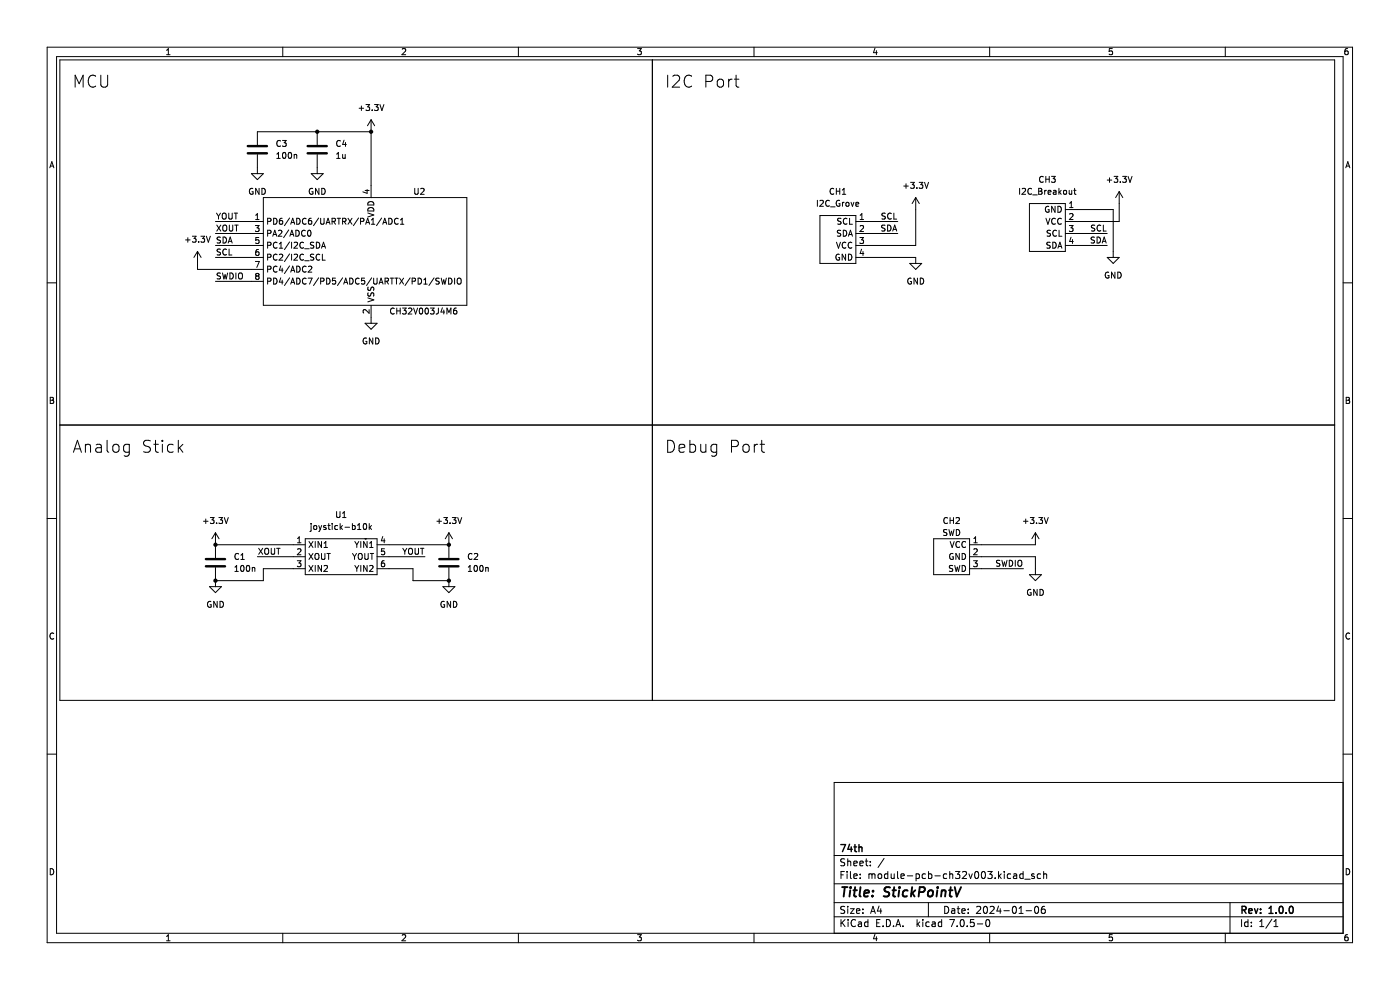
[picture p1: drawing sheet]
(kicad_sch (version 20230121) (generator eeschema)

 (paper "A4")

 (title_block
  (title "StickPointV")
  (date "2024-01-06")
  (rev "1.0.0")
  (company "74th"))

 (lib_symbols
  (symbol "$74th:CH32V003J4M6" (in_bom yes) (on_board yes)
   (property "Reference" "U" (at 13.97 15.24 0) (effects (font (size 1.27 1.27))))
   (property "Value" "CH32V003J4M6" (at 12.7 -10.16 0) (effects (font (size 1.27 1.27))))
   (property "Footprint" "Package_SO:SOIC-8_3.9x4.9mm_P1.27mm" (at -2.54 0 0) (effects (font (size 1.27 1.27)) hide))
   (property "Datasheet" "" (at -2.54 0 0) (effects (font (size 1.27 1.27)) hide))
   (symbol "CH32V003J4M6_0_1"
    (rectangle (start -22.86 13.97) (end 20.32 -8.89) (stroke (width 0.1524) (type default)) (fill (type background))))
   (symbol "CH32V003J4M6_1_1"
    (pin bidirectional line (at -25.4 8.89 0) (length 2.54) (name "PD6/ADC6/UARTRX/PA1/ADC1" (effects (font (size 1.27 1.27)))) (number "1" (effects (font (size 1.27 1.27)))))
    (pin power_in line (at 0 -11.43 90) (length 2.54) (name "VSS" (effects (font (size 1.27 1.27)))) (number "2" (effects (font (size 1.27 1.27)))))
    (pin bidirectional line (at -25.4 6.35 0) (length 2.54) (name "PA2/ADC0" (effects (font (size 1.27 1.27)))) (number "3" (effects (font (size 1.27 1.27)))))
    (pin power_in line (at 0 16.51 270) (length 2.54) (name "VDD" (effects (font (size 1.27 1.27)))) (number "4" (effects (font (size 1.27 1.27)))))
    (pin bidirectional line (at -25.4 3.81 0) (length 2.54) (name "PC1/I2C_SDA" (effects (font (size 1.27 1.27)))) (number "5" (effects (font (size 1.27 1.27)))))
    (pin bidirectional line (at -25.4 1.27 0) (length 2.54) (name "PC2/I2C_SCL" (effects (font (size 1.27 1.27)))) (number "6" (effects (font (size 1.27 1.27)))))
    (pin bidirectional line (at -25.4 -1.27 0) (length 2.54) (name "PC4/ADC2" (effects (font (size 1.27 1.27)))) (number "7" (effects (font (size 1.27 1.27)))))
    (pin bidirectional line (at -25.4 -3.81 0) (length 2.54) (name "PD4/ADC7/PD5/ADC5/UARTTX/PD1/SWDIO" (effects (font (size 1.27 1.27)))) (number "8" (effects (font (size 1.27 1.27)))))))
  (symbol "$74th:I2C_Breakout" (in_bom yes) (on_board yes)
   (property "Reference" "CH" (at 0 6.35 0) (effects (font (size 1.27 1.27))))
   (property "Value" "I2C_Breakout" (at 0 5.08 0) (effects (font (size 1.27 1.27))))
   (property "Footprint" "" (at 0 0 0) (effects (font (size 1.27 1.27)) hide))
   (property "Datasheet" "" (at 0 0 0) (effects (font (size 1.27 1.27)) hide))
   (symbol "I2C_Breakout_0_1"
    (rectangle (start -3.81 3.81) (end 3.81 -6.35) (stroke (width 0.1524) (type default)) (fill (type background))))
   (symbol "I2C_Breakout_1_1"
    (pin power_in line (at 6.35 2.54 180) (length 2.54) (name "GND" (effects (font (size 1.27 1.27)))) (number "1" (effects (font (size 1.27 1.27)))))
    (pin power_in line (at 6.35 0 180) (length 2.54) (name "VCC" (effects (font (size 1.27 1.27)))) (number "2" (effects (font (size 1.27 1.27)))))
    (pin input line (at 6.35 -2.54 180) (length 2.54) (name "SCL" (effects (font (size 1.27 1.27)))) (number "3" (effects (font (size 1.27 1.27)))))
    (pin bidirectional line (at 6.35 -5.08 180) (length 2.54) (name "SDA" (effects (font (size 1.27 1.27)))) (number "4" (effects (font (size 1.27 1.27)))))))
  (symbol "$74th:I2C_Grove" (in_bom yes) (on_board yes)
   (property "Reference" "CH" (at 0 6.35 0) (effects (font (size 1.27 1.27))))
   (property "Value" "I2C_Grove" (at 0 5.08 0) (effects (font (size 1.27 1.27))))
   (property "Footprint" "$74th:HY2.0_Socket_SMD_4Pin" (at 0 8.89 0) (effects (font (size 1.27 1.27)) hide))
   (property "Datasheet" "" (at 0 0 0) (effects (font (size 1.27 1.27)) hide))
   (symbol "I2C_Grove_0_1"
    (rectangle (start -3.81 3.81) (end 3.81 -6.35) (stroke (width 0.1524) (type default)) (fill (type background))))
   (symbol "I2C_Grove_1_1"
    (pin bidirectional line (at 6.35 2.54 180) (length 2.54) (name "SCL" (effects (font (size 1.27 1.27)))) (number "1" (effects (font (size 1.27 1.27)))))
    (pin bidirectional line (at 6.35 0 180) (length 2.54) (name "SDA" (effects (font (size 1.27 1.27)))) (number "2" (effects (font (size 1.27 1.27)))))
    (pin power_in line (at 6.35 -2.54 180) (length 2.54) (name "VCC" (effects (font (size 1.27 1.27)))) (number "3" (effects (font (size 1.27 1.27)))))
    (pin power_in line (at 6.35 -5.08 180) (length 2.54) (name "GND" (effects (font (size 1.27 1.27)))) (number "4" (effects (font (size 1.27 1.27)))))))
  (symbol "$74th:SWD_1Wire" (in_bom yes) (on_board yes)
   (property "Reference" "CH" (at 0 3.81 0) (effects (font (size 1.27 1.27))))
   (property "Value" "SWD" (at 0 6.35 0) (effects (font (size 1.27 1.27))))
   (property "Footprint" "$74th:SWD-1Wire" (at 0 0 0) (effects (font (size 1.27 1.27)) hide))
   (property "Datasheet" "" (at 0 0 0) (effects (font (size 1.27 1.27)) hide))
   (symbol "SWD_1Wire_0_1"
    (rectangle (start -3.81 2.54) (end 3.81 -5.08) (stroke (width 0.1524) (type default)) (fill (type background))))
   (symbol "SWD_1Wire_1_1"
    (pin power_out line (at 6.35 1.27 180) (length 2.54) (name "VCC" (effects (font (size 1.27 1.27)))) (number "1" (effects (font (size 1.27 1.27)))))
    (pin power_out line (at 6.35 -1.27 180) (length 2.54) (name "GND" (effects (font (size 1.27 1.27)))) (number "2" (effects (font (size 1.27 1.27)))))
    (pin bidirectional line (at 6.35 -3.81 180) (length 2.54) (name "SWD" (effects (font (size 1.27 1.27)))) (number "3" (effects (font (size 1.27 1.27)))))))
  (symbol "$74th:joystick-b10k" (in_bom yes) (on_board yes)
   (property "Reference" "U" (at 0 6.35 0) (effects (font (size 1.27 1.27))))
   (property "Value" "joystick-b10k" (at 0 8.89 0) (effects (font (size 1.27 1.27))))
   (property "Footprint" "" (at 0 0 0) (effects (font (size 1.27 1.27)) hide))
   (property "Datasheet" "" (at 0 0 0) (effects (font (size 1.27 1.27)) hide))
   (symbol "joystick-b10k_0_1"
    (rectangle (start -7.62 5.08) (end 7.62 -2.54) (stroke (width 0.1524) (type default)) (fill (type background)))
    (rectangle (start 5.08 5.08) (end 5.08 5.08) (stroke (width 0.1524) (type default)) (fill (type none))))
   (symbol "joystick-b10k_1_1"
    (pin input line (at -10.16 3.81 0) (length 2.54) (name "XIN1" (effects (font (size 1.27 1.27)))) (number "1" (effects (font (size 1.27 1.27)))))
    (pin output line (at -10.16 1.27 0) (length 2.54) (name "XOUT" (effects (font (size 1.27 1.27)))) (number "2" (effects (font (size 1.27 1.27)))))
    (pin input line (at -10.16 -1.27 0) (length 2.54) (name "XIN2" (effects (font (size 1.27 1.27)))) (number "3" (effects (font (size 1.27 1.27)))))
    (pin input line (at 10.16 3.81 180) (length 2.54) (name "YIN1" (effects (font (size 1.27 1.27)))) (number "4" (effects (font (size 1.27 1.27)))))
    (pin output line (at 10.16 1.27 180) (length 2.54) (name "YOUT" (effects (font (size 1.27 1.27)))) (number "5" (effects (font (size 1.27 1.27)))))
    (pin input line (at 10.16 -1.27 180) (length 2.54) (name "YIN2" (effects (font (size 1.27 1.27)))) (number "6" (effects (font (size 1.27 1.27)))))))
  (symbol "Device:C" (pin_numbers hide) (pin_names (offset 0.254)) (in_bom yes) (on_board yes)
   (property "Reference" "C" (at 0.635 2.54 0) (effects (font (size 1.27 1.27)) (justify left)))
   (property "Value" "C" (at 0.635 -2.54 0) (effects (font (size 1.27 1.27)) (justify left)))
   (property "Footprint" "" (at 0.9652 -3.81 0) (effects (font (size 1.27 1.27)) hide))
   (property "Datasheet" "~" (at 0 0 0) (effects (font (size 1.27 1.27)) hide))
   (symbol "C_0_1"
    (polyline (pts (xy -2.032 -0.762) (xy 2.032 -0.762)) (stroke (width 0.508) (type default)) (fill (type none)))
    (polyline (pts (xy -2.032 0.762) (xy 2.032 0.762)) (stroke (width 0.508) (type default)) (fill (type none))))
   (symbol "C_1_1"
    (pin passive line (at 0 3.81 270) (length 2.794) (name "~" (effects (font (size 1.27 1.27)))) (number "1" (effects (font (size 1.27 1.27)))))
    (pin passive line (at 0 -3.81 90) (length 2.794) (name "~" (effects (font (size 1.27 1.27)))) (number "2" (effects (font (size 1.27 1.27)))))))
  (symbol "power:+3.3V" (power) (pin_names (offset 0)) (in_bom yes) (on_board yes)
   (property "Reference" "#PWR" (at 0 -3.81 0) (effects (font (size 1.27 1.27)) hide))
   (property "Value" "+3.3V" (at 0 3.556 0) (effects (font (size 1.27 1.27))))
   (property "Footprint" "" (at 0 0 0) (effects (font (size 1.27 1.27)) hide))
   (property "Datasheet" "" (at 0 0 0) (effects (font (size 1.27 1.27)) hide))
   (symbol "+3.3V_0_1"
    (polyline (pts (xy -0.762 1.27) (xy 0 2.54)) (stroke (width 0) (type default)) (fill (type none)))
    (polyline (pts (xy 0 0) (xy 0 2.54)) (stroke (width 0) (type default)) (fill (type none)))
    (polyline (pts (xy 0 2.54) (xy 0.762 1.27)) (stroke (width 0) (type default)) (fill (type none))))
   (symbol "+3.3V_1_1"
    (pin power_in line (at 0 0 90) (length 0) hide (name "+3.3V" (effects (font (size 1.27 1.27)))) (number "1" (effects (font (size 1.27 1.27)))))))
  (symbol "power:GND" (power) (pin_names (offset 0)) (in_bom yes) (on_board yes)
   (property "Reference" "#PWR" (at 0 -6.35 0) (effects (font (size 1.27 1.27)) hide))
   (property "Value" "GND" (at 0 -3.81 0) (effects (font (size 1.27 1.27))))
   (property "Footprint" "" (at 0 0 0) (effects (font (size 1.27 1.27)) hide))
   (property "Datasheet" "" (at 0 0 0) (effects (font (size 1.27 1.27)) hide))
   (symbol "GND_0_1"
    (polyline (pts (xy 0 0) (xy 0 -1.27) (xy 1.27 -1.27) (xy 0 -2.54) (xy -1.27 -1.27) (xy 0 -1.27)) (stroke (width 0) (type default)) (fill (type none))))
   (symbol "GND_1_1"
    (pin power_in line (at 0 0 270) (length 0) hide (name "GND" (effects (font (size 1.27 1.27)))) (number "1" (effects (font (size 1.27 1.27))))))))

 (junction (at 95.25 123.19) (diameter 0) (color 0 0 0 0))
 (junction (at 45.72 123.19) (diameter 0) (color 0 0 0 0))
 (junction (at 67.31 27.94) (diameter 0) (color 0 0 0 0))
 (junction (at 45.72 115.57) (diameter 0) (color 0 0 0 0))
 (junction (at 78.74 27.94) (diameter 0) (color 0 0 0 0))
 (junction (at 95.25 115.57) (diameter 0) (color 0 0 0 0))

 (wire (pts (xy 78.74 27.94) (xy 67.31 27.94)) (stroke (width 0) (type default)))
 (wire (pts (xy 228.6 52.07) (xy 234.95 52.07)) (stroke (width 0) (type default)))
 (wire (pts (xy 62.23 120.65) (xy 55.88 120.65)) (stroke (width 0) (type default)))
 (wire (pts (xy 194.31 44.45) (xy 194.31 52.07)) (stroke (width 0) (type default)))
 (wire (pts (xy 87.63 123.19) (xy 95.25 123.19)) (stroke (width 0) (type default)))
 (wire (pts (xy 45.72 59.69) (xy 53.34 59.69)) (stroke (width 0) (type default)))
 (wire (pts (xy 53.34 57.15) (xy 41.91 57.15)) (stroke (width 0) (type default)))
 (wire (pts (xy 54.61 27.94) (xy 67.31 27.94)) (stroke (width 0) (type default)))
 (wire (pts (xy 82.55 115.57) (xy 95.25 115.57)) (stroke (width 0) (type default)))
 (wire (pts (xy 236.22 44.45) (xy 228.6 44.45)) (stroke (width 0) (type default)))
 (wire (pts (xy 87.63 120.65) (xy 87.63 123.19)) (stroke (width 0) (type default)))
 (wire (pts (xy 78.74 27.94) (xy 78.74 39.37)) (stroke (width 0) (type default)))
 (wire (pts (xy 236.22 53.34) (xy 236.22 44.45)) (stroke (width 0) (type default)))
 (wire (pts (xy 228.6 46.99) (xy 237.49 46.99)) (stroke (width 0) (type default)))
 (wire (pts (xy 194.31 52.07) (xy 184.15 52.07)) (stroke (width 0) (type default)))
 (wire (pts (xy 184.15 54.61) (xy 194.31 54.61)) (stroke (width 0) (type default)))
 (wire (pts (xy 82.55 118.11) (xy 90.17 118.11)) (stroke (width 0) (type default)))
 (wire (pts (xy 54.61 118.11) (xy 62.23 118.11)) (stroke (width 0) (type default)))
 (wire (pts (xy 45.72 46.99) (xy 53.34 46.99)) (stroke (width 0) (type default)))
 (wire (pts (xy 219.71 118.11) (xy 219.71 120.65)) (stroke (width 0) (type default)))
 (wire (pts (xy 237.49 46.99) (xy 237.49 43.18)) (stroke (width 0) (type default)))
 (wire (pts (xy 45.72 115.57) (xy 62.23 115.57)) (stroke (width 0) (type default)))
 (wire (pts (xy 82.55 120.65) (xy 87.63 120.65)) (stroke (width 0) (type default)))
 (wire (pts (xy 184.15 49.53) (xy 190.5 49.53)) (stroke (width 0) (type default)))
 (wire (pts (xy 208.28 115.57) (xy 219.71 115.57)) (stroke (width 0) (type default)))
 (wire (pts (xy 45.72 54.61) (xy 53.34 54.61)) (stroke (width 0) (type default)))
 (wire (pts (xy 45.72 49.53) (xy 53.34 49.53)) (stroke (width 0) (type default)))
 (wire (pts (xy 208.28 118.11) (xy 219.71 118.11)) (stroke (width 0) (type default)))
 (wire (pts (xy 55.88 120.65) (xy 55.88 123.19)) (stroke (width 0) (type default)))
 (wire (pts (xy 184.15 46.99) (xy 190.5 46.99)) (stroke (width 0) (type default)))
 (wire (pts (xy 208.28 120.65) (xy 217.17 120.65)) (stroke (width 0) (type default)))
 (wire (pts (xy 55.88 123.19) (xy 45.72 123.19)) (stroke (width 0) (type default)))
 (wire (pts (xy 45.72 52.07) (xy 53.34 52.07)) (stroke (width 0) (type default)))
 (wire (pts (xy 228.6 49.53) (xy 234.95 49.53)) (stroke (width 0) (type default)))
 (wire (pts (xy 41.91 57.15) (xy 41.91 55.88)) (stroke (width 0) (type default)))

 (rectangle (start 138.43 12.7) (end 283.21 90.17) (stroke (width 0) (type default)) (fill (type none)))
 (rectangle (start 138.43 90.17) (end 283.21 148.59) (stroke (width 0) (type default)) (fill (type none)))
 (rectangle (start 12.7 90.17) (end 138.43 148.59) (stroke (width 0) (type default)) (fill (type none)))
 (rectangle (start 12.7 12.7) (end 138.43 90.17) (stroke (width 0) (type default)) (fill (type none)))

 (text "Debug Port" (at 140.97 96.52 0) (effects (font (size 2.54 2.54)) (justify left bottom)))
 (text "I2C Port" (at 140.97 19.05 0) (effects (font (size 2.54 2.54)) (justify left bottom)))
 (text "MCU" (at 15.24 19.05 0) (effects (font (size 2.54 2.54)) (justify left bottom)))
 (text "Analog Stick" (at 15.24 96.52 0) (effects (font (size 2.54 2.54)) (justify left bottom)))

 (label "SCL" (at 45.72 54.61 0) (fields_autoplaced) (effects (font (size 1.27 1.27)) (justify left bottom)))
 (label "SDA" (at 234.95 52.07 180) (fields_autoplaced) (effects (font (size 1.27 1.27)) (justify right bottom)))
 (label "XOUT" (at 45.72 49.53 0) (fields_autoplaced) (effects (font (size 1.27 1.27)) (justify left bottom)))
 (label "YOUT" (at 90.17 118.11 180) (fields_autoplaced) (effects (font (size 1.27 1.27)) (justify right bottom)))
 (label "XOUT" (at 54.61 118.11 0) (fields_autoplaced) (effects (font (size 1.27 1.27)) (justify left bottom)))
 (label "SWDIO" (at 217.17 120.65 180) (fields_autoplaced) (effects (font (size 1.27 1.27)) (justify right bottom)))
 (label "YOUT" (at 45.72 46.99 0) (fields_autoplaced) (effects (font (size 1.27 1.27)) (justify left bottom)))
 (label "SWDIO" (at 45.72 59.69 0) (fields_autoplaced) (effects (font (size 1.27 1.27)) (justify left bottom)))
 (label "SCL" (at 190.5 46.99 180) (fields_autoplaced) (effects (font (size 1.27 1.27)) (justify right bottom)))
 (label "SDA" (at 190.5 49.53 180) (fields_autoplaced) (effects (font (size 1.27 1.27)) (justify right bottom)))
 (label "SCL" (at 234.95 49.53 180) (fields_autoplaced) (effects (font (size 1.27 1.27)) (justify right bottom)))
 (label "SDA" (at 45.72 52.07 0) (fields_autoplaced) (effects (font (size 1.27 1.27)) (justify left bottom)))

 (symbol (lib_id "Device:C") (at 54.61 31.75 0) (unit 1) (in_bom yes) (on_board yes) (dnp no) (fields_autoplaced)
  (property "Reference" "C3" (at 58.42 30.4799 0) (effects (font (size 1.27 1.27)) (justify left)))
  (property "Value" "100n" (at 58.42 33.0199 0) (effects (font (size 1.27 1.27)) (justify left)))
  (property "Footprint" "$74th:Capacitor_0603_1608" (at 55.5752 35.56 0) (effects (font (size 1.27 1.27)) hide))
  (property "Datasheet" "~" (at 54.61 31.75 0) (effects (font (size 1.27 1.27)) hide)) (pin "1") (pin "2")
  (instances (project "module-pcb-ch32v003" (path "" (reference "C3") (unit 1))) (project "joystick-mouse" (path "" (reference "C3") (unit 1)))))

 (symbol (lib_id "Device:C") (at 67.31 31.75 0) (unit 1) (in_bom yes) (on_board yes) (dnp no) (fields_autoplaced)
  (property "Reference" "C4" (at 71.12 30.4799 0) (effects (font (size 1.27 1.27)) (justify left)))
  (property "Value" "1u" (at 71.12 33.0199 0) (effects (font (size 1.27 1.27)) (justify left)))
  (property "Footprint" "$74th:Capacitor_0603_1608" (at 68.2752 35.56 0) (effects (font (size 1.27 1.27)) hide))
  (property "Datasheet" "~" (at 67.31 31.75 0) (effects (font (size 1.27 1.27)) hide)) (pin "1") (pin "2")
  (instances (project "module-pcb-ch32v003" (path "" (reference "C4") (unit 1))) (project "joystick-mouse" (path "" (reference "C4") (unit 1)))))

 (symbol (lib_id "power:GND") (at 219.71 120.65 0) (unit 1) (in_bom yes) (on_board yes) (dnp no)
  (property "Reference" "#PWR012" (at 219.71 127 0) (effects (font (size 1.27 1.27)) hide))
  (property "Value" "GND" (at 219.71 125.73 0) (effects (font (size 1.27 1.27))))
  (property "Footprint" "" (at 219.71 120.65 0) (effects (font (size 1.27 1.27)) hide))
  (property "Datasheet" "" (at 219.71 120.65 0) (effects (font (size 1.27 1.27)) hide)) (pin "1")
  (instances (project "module-pcb-ch32v003" (path "" (reference "#PWR012") (unit 1))) (project "joystick-mouse" (path "" (reference "#PWR012") (unit 1)))))

 (symbol (lib_id "power:+3.3V") (at 45.72 115.57 0) (unit 1) (in_bom yes) (on_board yes) (dnp no) (fields_autoplaced)
  (property "Reference" "#PWR01" (at 45.72 119.38 0) (effects (font (size 1.27 1.27)) hide))
  (property "Value" "+3.3V" (at 45.72 110.49 0) (effects (font (size 1.27 1.27))))
  (property "Footprint" "" (at 45.72 115.57 0) (effects (font (size 1.27 1.27)) hide))
  (property "Datasheet" "" (at 45.72 115.57 0) (effects (font (size 1.27 1.27)) hide)) (pin "1")
  (instances (project "module-pcb-ch32v003" (path "" (reference "#PWR01") (unit 1))) (project "joystick-mouse" (path "" (reference "#PWR01") (unit 1)))))

 (symbol (lib_id "$74th:I2C_Grove") (at 177.8 49.53 0) (unit 1) (in_bom yes) (on_board yes) (dnp no) (fields_autoplaced)
  (property "Reference" "CH1" (at 177.8 40.64 0) (effects (font (size 1.27 1.27))))
  (property "Value" "I2C_Grove" (at 177.8 43.18 0) (effects (font (size 1.27 1.27))))
  (property "Footprint" "$74th:HY2.0_Socket_SMD_4Pin" (at 177.8 40.64 0) (effects (font (size 1.27 1.27)) hide))
  (property "Datasheet" "" (at 177.8 49.53 0) (effects (font (size 1.27 1.27)) hide)) (pin "1") (pin "2") (pin "3") (pin "4")
  (instances (project "module-pcb-ch32v003" (path "" (reference "CH1") (unit 1))) (project "joystick-mouse" (path "" (reference "CH1") (unit 1)))))

 (symbol (lib_id "$74th:SWD_1Wire") (at 201.93 116.84 0) (unit 1) (in_bom yes) (on_board yes) (dnp no) (fields_autoplaced)
  (property "Reference" "CH2" (at 201.93 110.49 0) (effects (font (size 1.27 1.27))))
  (property "Value" "SWD" (at 201.93 113.03 0) (effects (font (size 1.27 1.27))))
  (property "Footprint" "$74th:SWD-1Wire" (at 201.93 116.84 0) (effects (font (size 1.27 1.27)) hide))
  (property "Datasheet" "" (at 201.93 116.84 0) (effects (font (size 1.27 1.27)) hide)) (pin "1") (pin "2") (pin "3"))

 (symbol (lib_id "Device:C") (at 95.25 119.38 0) (unit 1) (in_bom yes) (on_board yes) (dnp no) (fields_autoplaced)
  (property "Reference" "C2" (at 99.06 118.1099 0) (effects (font (size 1.27 1.27)) (justify left)))
  (property "Value" "100n" (at 99.06 120.6499 0) (effects (font (size 1.27 1.27)) (justify left)))
  (property "Footprint" "$74th:Capacitor_0603_1608" (at 96.2152 123.19 0) (effects (font (size 1.27 1.27)) hide))
  (property "Datasheet" "~" (at 95.25 119.38 0) (effects (font (size 1.27 1.27)) hide)) (pin "1") (pin "2")
  (instances (project "module-pcb-ch32v003" (path "" (reference "C2") (unit 1))) (project "joystick-mouse" (path "" (reference "C2") (unit 1)))))

 (symbol (lib_id "power:GND") (at 54.61 35.56 0) (unit 1) (in_bom yes) (on_board yes) (dnp no) (fields_autoplaced)
  (property "Reference" "#PWR08" (at 54.61 41.91 0) (effects (font (size 1.27 1.27)) hide))
  (property "Value" "GND" (at 54.61 40.64 0) (effects (font (size 1.27 1.27))))
  (property "Footprint" "" (at 54.61 35.56 0) (effects (font (size 1.27 1.27)) hide))
  (property "Datasheet" "" (at 54.61 35.56 0) (effects (font (size 1.27 1.27)) hide)) (pin "1")
  (instances (project "module-pcb-ch32v003" (path "" (reference "#PWR08") (unit 1))) (project "joystick-mouse" (path "" (reference "#PWR08") (unit 1)))))

 (symbol (lib_id "power:+3.3V") (at 78.74 27.94 0) (unit 1) (in_bom yes) (on_board yes) (dnp no) (fields_autoplaced)
  (property "Reference" "#PWR06" (at 78.74 31.75 0) (effects (font (size 1.27 1.27)) hide))
  (property "Value" "+3.3V" (at 78.74 22.86 0) (effects (font (size 1.27 1.27))))
  (property "Footprint" "" (at 78.74 27.94 0) (effects (font (size 1.27 1.27)) hide))
  (property "Datasheet" "" (at 78.74 27.94 0) (effects (font (size 1.27 1.27)) hide)) (pin "1")
  (instances (project "module-pcb-ch32v003" (path "" (reference "#PWR06") (unit 1))) (project "joystick-mouse" (path "" (reference "#PWR06") (unit 1)))))

 (symbol (lib_id "$74th:I2C_Breakout") (at 222.25 46.99 0) (unit 1) (in_bom yes) (on_board yes) (dnp no) (fields_autoplaced)
  (property "Reference" "CH3" (at 222.25 38.1 0) (effects (font (size 1.27 1.27))))
  (property "Value" "I2C_Breakout" (at 222.25 40.64 0) (effects (font (size 1.27 1.27))))
  (property "Footprint" "$74th:I2C_Breakout" (at 222.25 46.99 0) (effects (font (size 1.27 1.27)) hide))
  (property "Datasheet" "" (at 222.25 46.99 0) (effects (font (size 1.27 1.27)) hide)) (pin "1") (pin "2") (pin "3") (pin "4")
  (instances (project "module-pcb-ch32v003" (path "" (reference "CH3") (unit 1))) (project "joystick-mouse" (path "" (reference "CH3") (unit 1)))))

 (symbol (lib_id "power:GND") (at 95.25 123.19 0) (unit 1) (in_bom yes) (on_board yes) (dnp no) (fields_autoplaced)
  (property "Reference" "#PWR04" (at 95.25 129.54 0) (effects (font (size 1.27 1.27)) hide))
  (property "Value" "GND" (at 95.25 128.27 0) (effects (font (size 1.27 1.27))))
  (property "Footprint" "" (at 95.25 123.19 0) (effects (font (size 1.27 1.27)) hide))
  (property "Datasheet" "" (at 95.25 123.19 0) (effects (font (size 1.27 1.27)) hide)) (pin "1")
  (instances (project "module-pcb-ch32v003" (path "" (reference "#PWR04") (unit 1))) (project "joystick-mouse" (path "" (reference "#PWR04") (unit 1)))))

 (symbol (lib_id "power:+3.3V") (at 194.31 44.45 0) (unit 1) (in_bom yes) (on_board yes) (dnp no) (fields_autoplaced)
  (property "Reference" "#PWR05" (at 194.31 48.26 0) (effects (font (size 1.27 1.27)) hide))
  (property "Value" "+3.3V" (at 194.31 39.37 0) (effects (font (size 1.27 1.27))))
  (property "Footprint" "" (at 194.31 44.45 0) (effects (font (size 1.27 1.27)) hide))
  (property "Datasheet" "" (at 194.31 44.45 0) (effects (font (size 1.27 1.27)) hide)) (pin "1")
  (instances (project "module-pcb-ch32v003" (path "" (reference "#PWR05") (unit 1))) (project "joystick-mouse" (path "" (reference "#PWR05") (unit 1)))))

 (symbol (lib_id "$74th:CH32V003J4M6") (at 78.74 55.88 0) (unit 1) (in_bom yes) (on_board yes) (dnp no)
  (property "Reference" "U2" (at 87.63 40.64 0) (effects (font (size 1.27 1.27)) (justify left)))
  (property "Value" "CH32V003J4M6" (at 82.55 66.04 0) (effects (font (size 1.27 1.27)) (justify left)))
  (property "Footprint" "Package_SO:SOIC-8_3.9x4.9mm_P1.27mm" (at 76.2 55.88 0) (effects (font (size 1.27 1.27)) hide))
  (property "Datasheet" "" (at 76.2 55.88 0) (effects (font (size 1.27 1.27)) hide)) (pin "1") (pin "2") (pin "3") (pin "4") (pin "5") (pin "6") (pin "7") (pin "8"))

 (symbol (lib_id "power:+3.3V") (at 237.49 43.18 0) (unit 1) (in_bom yes) (on_board yes) (dnp no) (fields_autoplaced)
  (property "Reference" "#PWR011" (at 237.49 46.99 0) (effects (font (size 1.27 1.27)) hide))
  (property "Value" "+3.3V" (at 237.49 38.1 0) (effects (font (size 1.27 1.27))))
  (property "Footprint" "" (at 237.49 43.18 0) (effects (font (size 1.27 1.27)) hide))
  (property "Datasheet" "" (at 237.49 43.18 0) (effects (font (size 1.27 1.27)) hide)) (pin "1")
  (instances (project "module-pcb-ch32v003" (path "" (reference "#PWR011") (unit 1))) (project "joystick-mouse" (path "" (reference "#PWR011") (unit 1)))))

 (symbol (lib_id "power:GND") (at 194.31 54.61 0) (unit 1) (in_bom yes) (on_board yes) (dnp no) (fields_autoplaced)
  (property "Reference" "#PWR07" (at 194.31 60.96 0) (effects (font (size 1.27 1.27)) hide))
  (property "Value" "GND" (at 194.31 59.69 0) (effects (font (size 1.27 1.27))))
  (property "Footprint" "" (at 194.31 54.61 0) (effects (font (size 1.27 1.27)) hide))
  (property "Datasheet" "" (at 194.31 54.61 0) (effects (font (size 1.27 1.27)) hide)) (pin "1")
  (instances (project "module-pcb-ch32v003" (path "" (reference "#PWR07") (unit 1))) (project "joystick-mouse" (path "" (reference "#PWR07") (unit 1)))))

 (symbol (lib_id "power:GND") (at 45.72 123.19 0) (unit 1) (in_bom yes) (on_board yes) (dnp no) (fields_autoplaced)
  (property "Reference" "#PWR03" (at 45.72 129.54 0) (effects (font (size 1.27 1.27)) hide))
  (property "Value" "GND" (at 45.72 128.27 0) (effects (font (size 1.27 1.27))))
  (property "Footprint" "" (at 45.72 123.19 0) (effects (font (size 1.27 1.27)) hide))
  (property "Datasheet" "" (at 45.72 123.19 0) (effects (font (size 1.27 1.27)) hide)) (pin "1")
  (instances (project "module-pcb-ch32v003" (path "" (reference "#PWR03") (unit 1))) (project "joystick-mouse" (path "" (reference "#PWR03") (unit 1)))))

 (symbol (lib_id "$74th:joystick-b10k") (at 72.39 119.38 0) (unit 1) (in_bom yes) (on_board yes) (dnp no) (fields_autoplaced)
  (property "Reference" "U1" (at 72.39 109.22 0) (effects (font (size 1.27 1.27))))
  (property "Value" "joystick-b10k" (at 72.39 111.76 0) (effects (font (size 1.27 1.27))))
  (property "Footprint" "$74th:JOYSTICK-B10K" (at 72.39 119.38 0) (effects (font (size 1.27 1.27)) hide))
  (property "Datasheet" "" (at 72.39 119.38 0) (effects (font (size 1.27 1.27)) hide)) (pin "1") (pin "2") (pin "3") (pin "4") (pin "5") (pin "6")
  (instances (project "module-pcb-ch32v003" (path "" (reference "U1") (unit 1))) (project "joystick-mouse" (path "" (reference "U1") (unit 1)))))

 (symbol (lib_id "power:+3.3V") (at 41.91 55.88 0) (unit 1) (in_bom yes) (on_board yes) (dnp no) (fields_autoplaced)
  (property "Reference" "#PWR013" (at 41.91 59.69 0) (effects (font (size 1.27 1.27)) hide))
  (property "Value" "+3.3V" (at 41.91 50.8 0) (effects (font (size 1.27 1.27))))
  (property "Footprint" "" (at 41.91 55.88 0) (effects (font (size 1.27 1.27)) hide))
  (property "Datasheet" "" (at 41.91 55.88 0) (effects (font (size 1.27 1.27)) hide)) (pin "1")
  (instances (project "module-pcb-ch32v003" (path "" (reference "#PWR013") (unit 1))) (project "joystick-mouse" (path "" (reference "#PWR013") (unit 1)))))

 (symbol (lib_id "power:GND") (at 236.22 53.34 0) (unit 1) (in_bom yes) (on_board yes) (dnp no) (fields_autoplaced)
  (property "Reference" "#PWR014" (at 236.22 59.69 0) (effects (font (size 1.27 1.27)) hide))
  (property "Value" "GND" (at 236.22 58.42 0) (effects (font (size 1.27 1.27))))
  (property "Footprint" "" (at 236.22 53.34 0) (effects (font (size 1.27 1.27)) hide))
  (property "Datasheet" "" (at 236.22 53.34 0) (effects (font (size 1.27 1.27)) hide)) (pin "1")
  (instances (project "module-pcb-ch32v003" (path "" (reference "#PWR014") (unit 1))) (project "joystick-mouse" (path "" (reference "#PWR014") (unit 1)))))

 (symbol (lib_id "power:GND") (at 78.74 67.31 0) (unit 1) (in_bom yes) (on_board yes) (dnp no)
  (property "Reference" "#PWR015" (at 78.74 73.66 0) (effects (font (size 1.27 1.27)) hide))
  (property "Value" "GND" (at 78.74 72.39 0) (effects (font (size 1.27 1.27))))
  (property "Footprint" "" (at 78.74 67.31 0) (effects (font (size 1.27 1.27)) hide))
  (property "Datasheet" "" (at 78.74 67.31 0) (effects (font (size 1.27 1.27)) hide)) (pin "1")
  (instances (project "module-pcb-ch32v003" (path "" (reference "#PWR015") (unit 1))) (project "joystick-mouse" (path "" (reference "#PWR015") (unit 1)))))

 (symbol (lib_id "power:+3.3V") (at 95.25 115.57 0) (unit 1) (in_bom yes) (on_board yes) (dnp no) (fields_autoplaced)
  (property "Reference" "#PWR02" (at 95.25 119.38 0) (effects (font (size 1.27 1.27)) hide))
  (property "Value" "+3.3V" (at 95.25 110.49 0) (effects (font (size 1.27 1.27))))
  (property "Footprint" "" (at 95.25 115.57 0) (effects (font (size 1.27 1.27)) hide))
  (property "Datasheet" "" (at 95.25 115.57 0) (effects (font (size 1.27 1.27)) hide)) (pin "1")
  (instances (project "module-pcb-ch32v003" (path "" (reference "#PWR02") (unit 1))) (project "joystick-mouse" (path "" (reference "#PWR02") (unit 1)))))

 (symbol (lib_id "power:GND") (at 67.31 35.56 0) (unit 1) (in_bom yes) (on_board yes) (dnp no) (fields_autoplaced)
  (property "Reference" "#PWR09" (at 67.31 41.91 0) (effects (font (size 1.27 1.27)) hide))
  (property "Value" "GND" (at 67.31 40.64 0) (effects (font (size 1.27 1.27))))
  (property "Footprint" "" (at 67.31 35.56 0) (effects (font (size 1.27 1.27)) hide))
  (property "Datasheet" "" (at 67.31 35.56 0) (effects (font (size 1.27 1.27)) hide)) (pin "1")
  (instances (project "module-pcb-ch32v003" (path "" (reference "#PWR09") (unit 1))) (project "joystick-mouse" (path "" (reference "#PWR09") (unit 1)))))

 (symbol (lib_id "power:+3.3V") (at 219.71 115.57 0) (unit 1) (in_bom yes) (on_board yes) (dnp no) (fields_autoplaced)
  (property "Reference" "#PWR010" (at 219.71 119.38 0) (effects (font (size 1.27 1.27)) hide))
  (property "Value" "+3.3V" (at 219.71 110.49 0) (effects (font (size 1.27 1.27))))
  (property "Footprint" "" (at 219.71 115.57 0) (effects (font (size 1.27 1.27)) hide))
  (property "Datasheet" "" (at 219.71 115.57 0) (effects (font (size 1.27 1.27)) hide)) (pin "1")
  (instances (project "module-pcb-ch32v003" (path "" (reference "#PWR010") (unit 1))) (project "joystick-mouse" (path "" (reference "#PWR010") (unit 1)))))

 (symbol (lib_id "Device:C") (at 45.72 119.38 0) (unit 1) (in_bom yes) (on_board yes) (dnp no) (fields_autoplaced)
  (property "Reference" "C1" (at 49.53 118.1099 0) (effects (font (size 1.27 1.27)) (justify left)))
  (property "Value" "100n" (at 49.53 120.6499 0) (effects (font (size 1.27 1.27)) (justify left)))
  (property "Footprint" "$74th:Capacitor_0603_1608" (at 46.6852 123.19 0) (effects (font (size 1.27 1.27)) hide))
  (property "Datasheet" "~" (at 45.72 119.38 0) (effects (font (size 1.27 1.27)) hide)) (pin "1") (pin "2")
  (instances (project "module-pcb-ch32v003" (path "" (reference "C1") (unit 1))) (project "joystick-mouse" (path "" (reference "C1") (unit 1)))))

 (sheet_instances (path "" (page "1"))))
